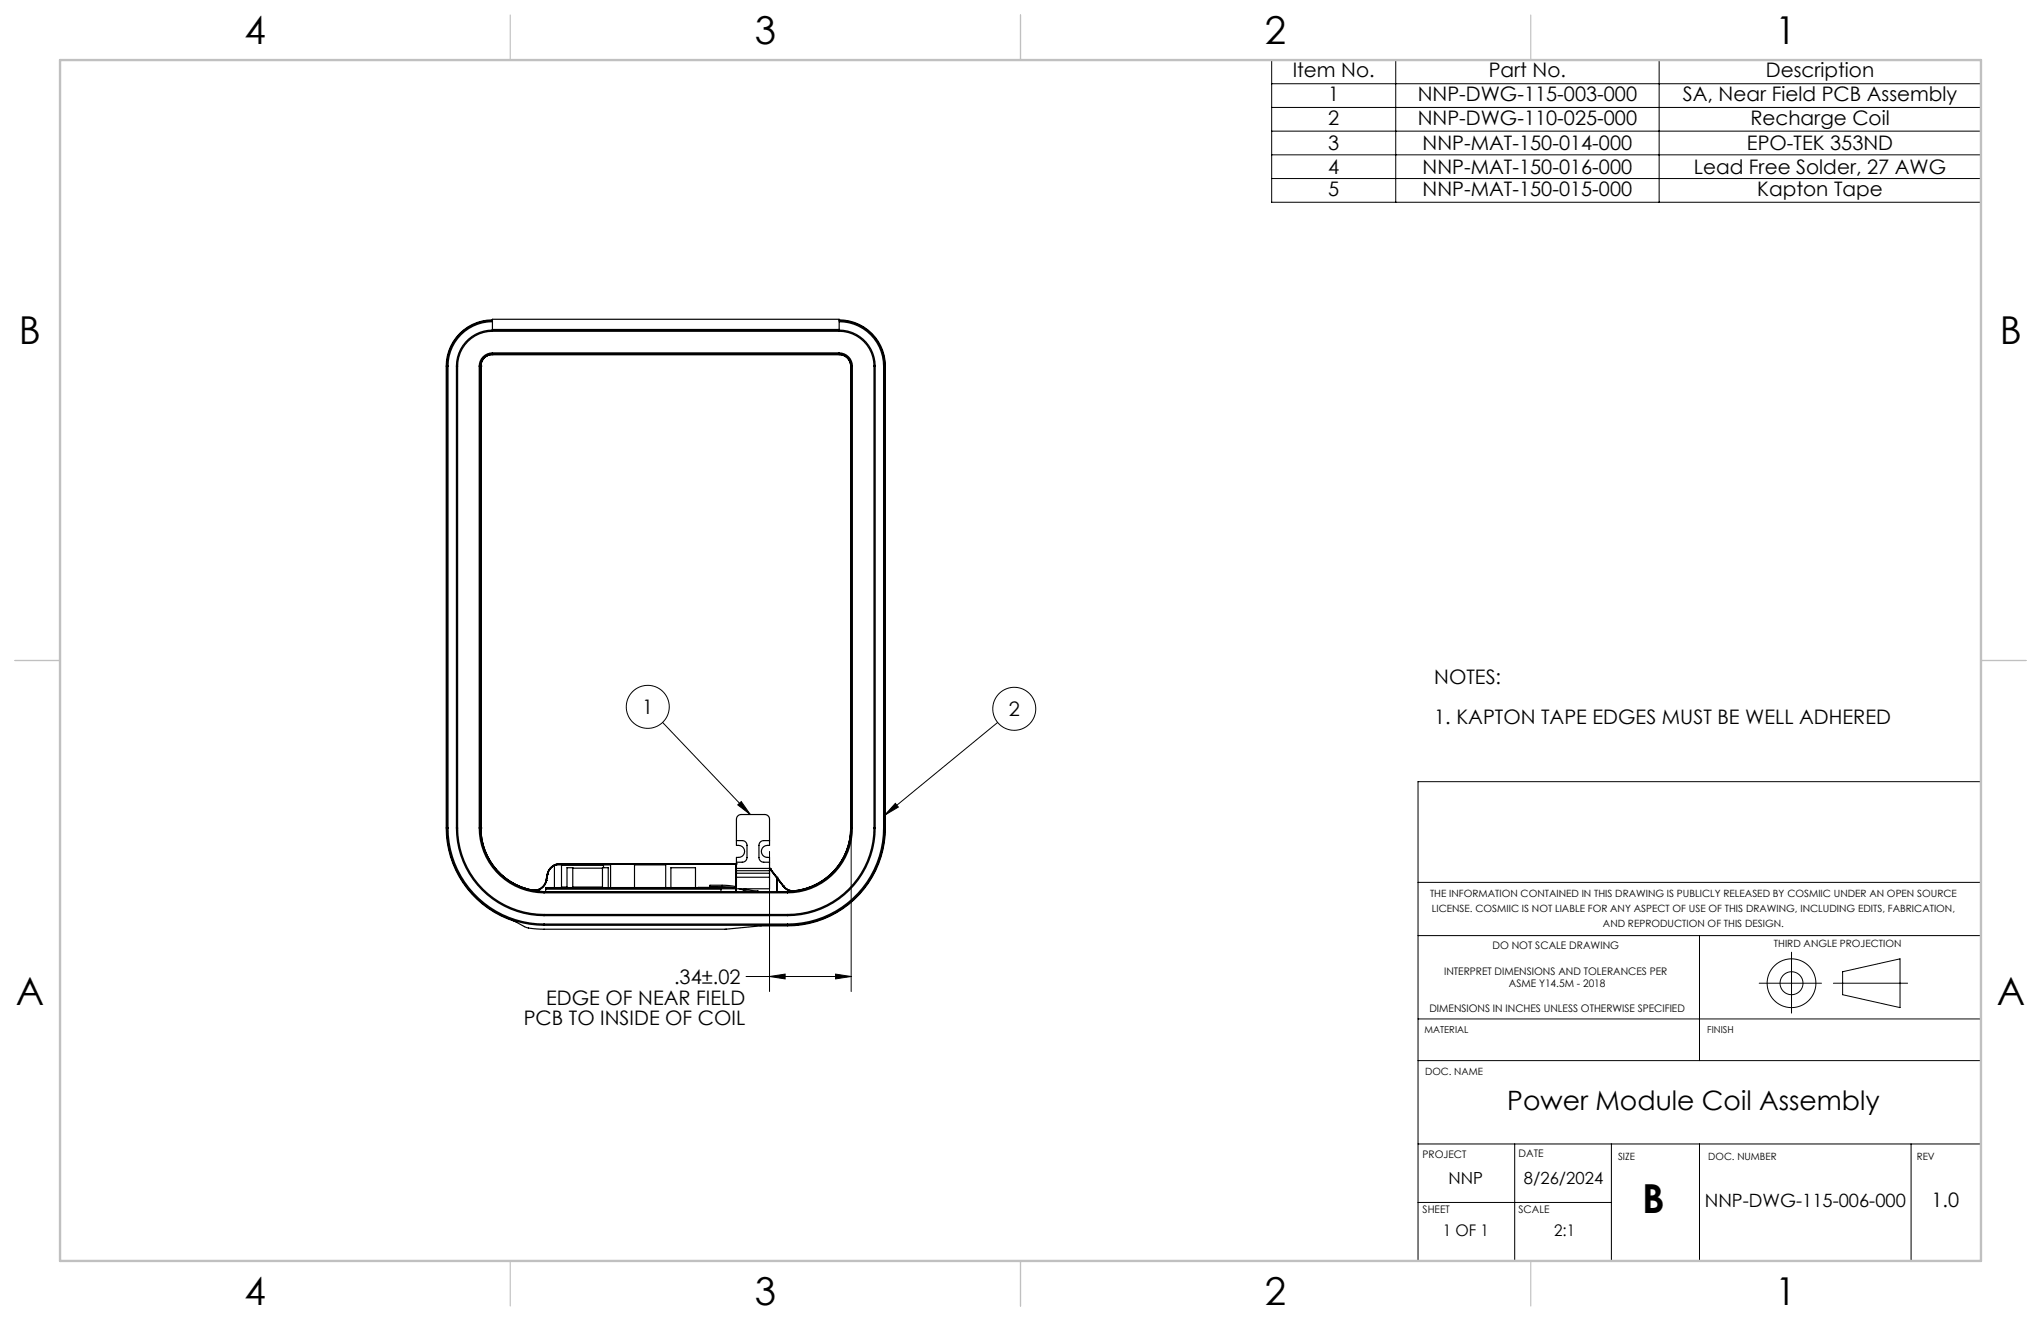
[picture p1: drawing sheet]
<svg xmlns="http://www.w3.org/2000/svg" width="432mm" height="279mm" viewBox="0 0 432 279" stroke-linecap="round" stroke-linejoin="round" font-family="sans-serif">
<g fill="none" stroke="#000" stroke-width=".25">
<path d="M94.5 77.4h.3M94.5 77.4v97.7M94.8 77.4v97.7M96.6 77.4h.2M96.6 77.4v97.7M96.8 77.4v97.7M101.4 77.4h.2M101.4 77.4v97.7M101.6 77.4h.1M101.6 77.4v97.7M101.7 77.4h.1M101.7 77.4v97.7"/>
<path d="M104.2 69.8v.3M104.2 74.6a2.79 2.79 0 0 0-2.8 2.8M104.2 74.6v.3M104.2 74.9a2.54 2.54 0 0 0-2.6 2.5M104.2 70.1a7.4 7.4 0 0 0-7.4 7.3M104.2 69.8a7.6 7.6 0 0 0-7.6 7.6M104.2 68a9.4 9.4 0 0 0-9.4 9.4M104.2 75a2.44 2.44 0 0 0-2.5 2.4M104.2 67.8a9.7 9.7 0 0 0-9.7 9.6M104.2 67.7a9.8 9.8 0 0 0-9.8 9.7v97.7a20.9 20.9 0 0 0 14.8 19.9l1.8 1a8.4 8.4 0 0 0 4.1 .5h38.3l7.7-.7a32.9 32.9 0 0 0 11.6-.9 20.7 20.7 0 0 0 14.6-19.8v-97.7a9.8 9.8 0 0 0-9.8-9.7M104.2 74.9h.1M104.2 75h.1"/>
<path d="M104.2 70.1h73.3M104.2 74.6h73.3M104.2 74.9h73.3M104.2 75h73.3M104.2 69.8h73.3M104.2 69.8v-2.3h73.3v2.3M104.2 69.7h73.3M177.5 69.8v.3M177.5 70.1a7.4 7.4 0 0 1 7.4 7.3M177.5 69.8a7.6 7.6 0 0 1 7.7 7.6M177.5 74.6a2.79 2.79 0 0 1 2.8 2.8M177.5 74.6v.3"/>
<path d="M177.5 74.9a2.54 2.54 0 0 1 2.6 2.5M177.5 68a9.4 9.4 0 0 1 9.4 9.4M177.5 75a2.44 2.44 0 0 1 2.5 2.4M177.5 67.8a9.7 9.7 0 0 1 9.7 9.6M177.5 74.9h.1M177.5 75h.1M180 77.4h.1M180 77.4v97.7M180.1 77.4h.2M180.1 77.4h.1M180.1 77.4v97.7M180.3 77.4v97.7"/>
<path d="M184.9 77.4h.3M184.9 77.4v97.7M185.2 77.4v97.7M186.9 77.4h.3M186.9 77.4v97.7M187.2 77.4v97.7M94.5 175.1h.3M94.5 175.1a20.6 20.6 0 0 0 20.6 20.6M94.8 175.1a20.3 20.3 0 0 0 20.3 20.3M96.6 175.1h.2M96.6 175.1a18.5 18.5 0 0 0 18.5 18.6M96.8 175.1a18.3 18.3 0 0 0 18.3 18.3"/>
<path d="M101.4 175.1a13.7 13.7 0 0 0 13.7 13.7M101.4 175.1h.2M101.6 175.1a13.5 13.5 0 0 0 13.5 13.5M101.6 175.1h.1M101.7 175.1a13.4 13.4 0 0 0 10.8 13.1M101.7 175.1a13.4 13.4 0 0 0 9.5 12.8M101.7 175.1h.1M155.8 177.8h1.2a1 1 0 0 1 1 1v2.6a1 1 0 0 1-1 1h-1.2M162.8 177.8h-1.2a1 1 0 0 0-1 1v2.6a1 1 0 0 0 1 1h1.2M180 175.1a13.4 13.4 0 0 1-11.9 13.3M180 175.1a13.4 13.4 0 0 1-10.5 13.1M180 175.1h.1"/>
<path d="M180.1 175.1a13.5 13.5 0 0 1-13.5 13.5M180.1 175.1h.2M180.1 175.1h.1M180.3 175.1a13.7 13.7 0 0 1-13.7 13.7M184.9 175.1h.3M184.9 175.1a18.3 18.3 0 0 1-18.3 18.3M185.2 175.1a18.5 18.5 0 0 1-18.6 18.6M186.9 175.1a20.3 20.3 0 0 1-20.3 20.3M186.9 175.1h.3M187.2 175.1a20.6 20.6 0 0 1-20.6 20.6M111.2 187.9l1 .3M111.2 187.9v.1"/>
<path d="M112.1 188.2l.4 .1M112.2 188.2h.3M112.2 188.2v.1M112.5 188.3l2.6 .3M112.5 188.3h.1M112.5 188.2h.1M112.5 188.2l.7 .1M113.2 188.3v.1M114 188.2l-1 .2M114 188.2v.3M115.1 188.6v.2M115.1 193.4v.3"/>
<path d="M115.1 195.4v.3M115.1 188.6h.1M115.1 188.6h51.5M115.1 188.8h51.5M115.1 193.4h51.5M115.1 193.7h51.5M115.1 195.4h51.5M115.1 195.7h51.5M115.5 186.2a2.54 2.54 0 0 1-3 2M115.5 186.2a2.54 2.54 0 0 1-2.3 2.1M115.5 186.2h.1M115.6 186.2a2.64 2.64 0 0 1-3.1 2.1"/>
<path d="M115.6 186.2a2.64 2.64 0 0 1-1.6 2M115.6 186.2h.1M115.8 185h.1M115.8 185l-.3 1.2M115.9 185h.1M115.9 185l-.3 1.2M117.3 183.1h-.1a2.69 2.69 0 0 0-1.3 1.9M117.3 187.7v-4.8h1.5v4.8M118.5 182.7a2.79 2.79 0 0 0-2.7 2.3M118.5 182.8a2.69 2.69 0 0 0-2.6 2.2M118.5 182.8l-.9 .1M118.5 182.7h.1"/>
<path d="M118.5 182.8h.1M118.5 182.7h37.3M118.5 182.8h37.3M118.8 183h8.9M118.8 187.6h1.2M120 187.7v-4.2h1.2v4.2M121.2 187.6h6.3M121.2 183.6h6.3M127.5 187.7v-4.2h1.2v4.2M127.7 183.5v-.6h1.5v4.8M134.2 187.7v-4.8h6.6v4.8M141.9 187.7v-4.2h5.2v4.2"/>
<path d="M147.7 187.7h.1M151.7 187.7h.1M152.5 188v.6M155.7 188.6h.1M155.7 182.7h.1M155.7 182.8h.1M155.7 182.7v5.9M155.8 187.5l-2.5-.3h-3.1v.3h3.1l1.8 .2M155.8 184.2v-2.9a1.33 1.33 0 0 0 1.7-1.2 1.33 1.33 0 0 0-1.7-1.3v-5.5a1 1 0 0 1 1-1h5a1 1 0 0 1 1 1v5.5a1.33 1.33 0 0 0-1.7 1.3 1.33 1.33 0 0 0 1.7 1.2v2.9M155.8 185.5v2.5M155.8 184.2v.5M155.8 183.7h7l.1 .1"/>
<path d="M155.8 187.7h-40.4v.9M155.8 184.7v.8M155.8 185.5h7M155.8 184.7h7M155.8 184.2h7M156.4 188l2.2 .6M157.4 188l1.4 .3 1.6 .1v.2M162.8 185.5v2.5h-47.4M162.8 184.2v.5M162.8 183.5l.2 .3M162.8 184.7v.8M162.9 183.8h.1"/>
<path d="M162.9 183.8l2.8 3.7M163 183.8h.1M163 183.8l2.8 3.6M164.4 188.6h.1M164.4 185.6h.1M164.4 185.7h.1M164.4 185.6v3M165.7 187.5a2.64 2.64 0 0 0 2.4 1M165.7 187.5l1 .8M165.7 187.5h.1M165.8 187.4a2.54 2.54 0 0 0 2.3 1M165.8 187.4a2.54 2.54 0 0 0 1.7 1"/>
<path d="M165.8 187.4h.1M166.6 188.6v.2M166.6 193.4v.3M166.6 195.4v.3M166.6 188.6h.1M166.7 188.3l.9 .2M166.7 188.3v.3M167.5 188.4h.6M167.5 188.4v.2M167.6 188.5h.1M168.1 188.4h.1M168.1 188.5l-1.5 .1"/>
<path d="M168.1 188.5h.1M168.1 188.5h-.5M168.5 188.4h-.4M168.5 188.4v.1M168.6 188.4l-.5 .1M169.5 188.2l-1 .2M169.5 188.2v.1"/>
</g>
<g fill="none" stroke="#000" stroke-width=".21">
<path d="M269 12.7h150.1v30.1h-150.1zM269 17.7h150.1M295.3 12.7v30.1M351 12.7v30.1M269 22.7h150.1M269 27.7h150.1M269 32.8h150.1M269 37.8h150.1M140.2 152.8l18.5 19.5M211.1 152.8l-23.9 19.6M156.1 170.2l.7-.7 1.9 2.8zM180.1 176.4v33.3"/>
<path d="M189.4 169.9l.7 .8-2.9 1.7zM419.1 165.3h-119.1v101.4M162.8 180.1v29.6M300 186.6h119.1M300 197.9h119.1M359.5 197.9v26.4M157.8 206.5h22.3M162.8 206.5l3.3-.5v1zM176.8 206l3.3 .5-3.3 .5zM300 215.5h119.1M372.2 208h13.2M379 201.4v12.9"/>
<path d="M387.9 208h15.7M389.8 205.5l12.2-2.7v10.3l-12.2-2.7zM300 224.3h119.1M300 242h119.1M300 254.3h40.9M320.5 242v24.7M340.9 242v24.7M359.5 242v24.7M404.3 242v24.7"/>
<circle cx="137" cy="149.5" r="4.5"/>
<circle cx="214.6" cy="149.9" r="4.5"/>
<circle cx="379" cy="208" r="5.2"/>
<circle cx="379" cy="208" r="2.43"/>
</g>
<path d="M107.9 3.2v9.5M215.9 3.2v9.5M323.8 3.2v9.5M3.2 139.7h9.5M419.1 139.7h9.5M107.9 266.7v9.5M215.9 266.7v9.5M323.8 266.7v9.5" fill="none" stroke="#c0c0c0" stroke-width=".25"/>
<path d="M12.7 12.7h406.4v254h-406.4z" fill="none" stroke="#c0c0c0" stroke-width=".5"/>
<path d="M162.8 206.5l3.3-.5v1zM176.8 206l3.3 .5-3.3 .5zM156.1 170.2l.7-.7 1.9 2.8zM189.4 169.9l.7 .8-2.9 1.7z" fill="#000"/>
<text font-size="8.5" x="347.4" y="256.5">B</text>
<g font-size="8.1">
<text x="51.7" y="9.3">4</text>
<text x="159.7" y="9.3">3</text>
<text x="267.6" y="9.3">2</text>
<text x="375.6" y="9.3">1</text>
<text x="4" y="72.8">B</text>
<text x="423.1" y="72.8">B</text>
<text x="3.3" y="212.5">A</text>
<text x="422.4" y="212.5">A</text>
<text x="51.7" y="276">4</text>
<text x="159.7" y="276">3</text>
<text x="267.6" y="276">2</text>
<text x="375.6" y="276">1</text>
</g>
<text font-size="5.6" x="318.9" y="234.7">Power Module Coil Assembly</text>
<g font-size="4.2">
<text x="273.5" y="16.3">Item No.</text>
<text x="315" y="16.3">Part No.</text>
<text x="373.6" y="16.3">Description</text>
<text x="281" y="21.4">1</text>
<text x="299.9" y="21.4">NNP-DWG-115-003-000</text>
<text x="356" y="21.4">SA, Near Field PCB Assembly</text>
<text x="281" y="26.4">2</text>
<text x="299.9" y="26.4">NNP-DWG-110-025-000</text>
<text x="370.3" y="26.4">Recharge Coil</text>
<text x="281" y="31.8">3</text>
<text x="301" y="31.8">NNP-MAT-150-014-000</text>
<text x="369.6" y="31.8">EPO-TEK 353ND</text>
<text x="281" y="36.8">4</text>
<text x="281" y="41.4">5</text>
<text x="301" y="36.8">NNP-MAT-150-016-000</text>
<text x="301" y="41.4">NNP-MAT-150-015-000</text>
<text x="358.3" y="36.8">Lead Free Solder, 27 AWG</text>
<text x="371.8" y="41.4">Kapton Tape</text>
<text x="303.4" y="144.7">NOTES:</text>
<text x="135.9" y="151.1">1</text>
<text x="213.4" y="151.5">2</text>
<text x="303.4" y="153.1">1. KAPTON TAPE EDGES MUST BE WELL ADHERED</text>
<text x="142.6" y="208.1">.34±.02</text>
<text x="115.6" y="212.6">EDGE OF NEAR FIELD</text>
<text x="110.8" y="216.8">PCB TO INSIDE OF COIL</text>
<text x="408.6" y="255.4">1.0</text>
</g>
<text font-size="3.9" x="360.7" y="255.4">NNP-DWG-115-006-000</text>
<g font-size="3.5">
<text x="306.4" y="250.4">NNP</text>
<text x="322.4" y="250.4">8/26/2024</text>
</g>
<g font-size="3.4">
<text x="305.2" y="261.4">1 OF 1</text>
<text x="328.8" y="261.4">2:1</text>
</g>
<g font-size="2.2">
<text x="315.7" y="200.8">DO NOT SCALE DRAWING</text>
<text x="305.5" y="206.1">INTERPRET DIMENSIONS AND TOLERANCES PER</text>
<text x="319.2" y="208.8">ASME Y14.5M - 2018</text>
<text x="302.4" y="214.1">DIMENSIONS IN INCHES UNLESS OTHERWISE SPECIFIED</text>
<text x="301" y="244.9">PROJECT</text>
<text x="321.3" y="244.6">DATE</text>
<text x="301" y="256.5">SHEET</text>
<text x="321.3" y="256.5">SCALE</text>
</g>
<g font-size="2.1">
<text x="302.5" y="189.8">THE INFORMATION CONTAINED IN THIS DRAWING IS PUBLICLY RELEASED BY COSMIIC UNDER AN OPEN SOURCE</text>
<text x="302.9" y="192.9">LICENSE. COSMIIC IS NOT LIABLE FOR ANY ASPECT OF USE OF THIS DRAWING, INCLUDING EDITS, FABRICATION,</text>
<text x="339.1" y="196">AND REPRODUCTION OF THIS DESIGN.</text>
<text x="375.3" y="200.4">THIRD ANGLE PROJECTION</text>
<text x="301.5" y="227.5">DOC. NAME</text>
<text x="342.3" y="245.4">SIZE</text>
<text x="361.4" y="245.4">DOC. NUMBER</text>
<text x="405.5" y="245.4">REV</text>
</g>
<g font-size="2">
<text x="301.4" y="218.5">MATERIAL</text>
<text x="361.2" y="218.5">FINISH</text>
</g>
</svg>
